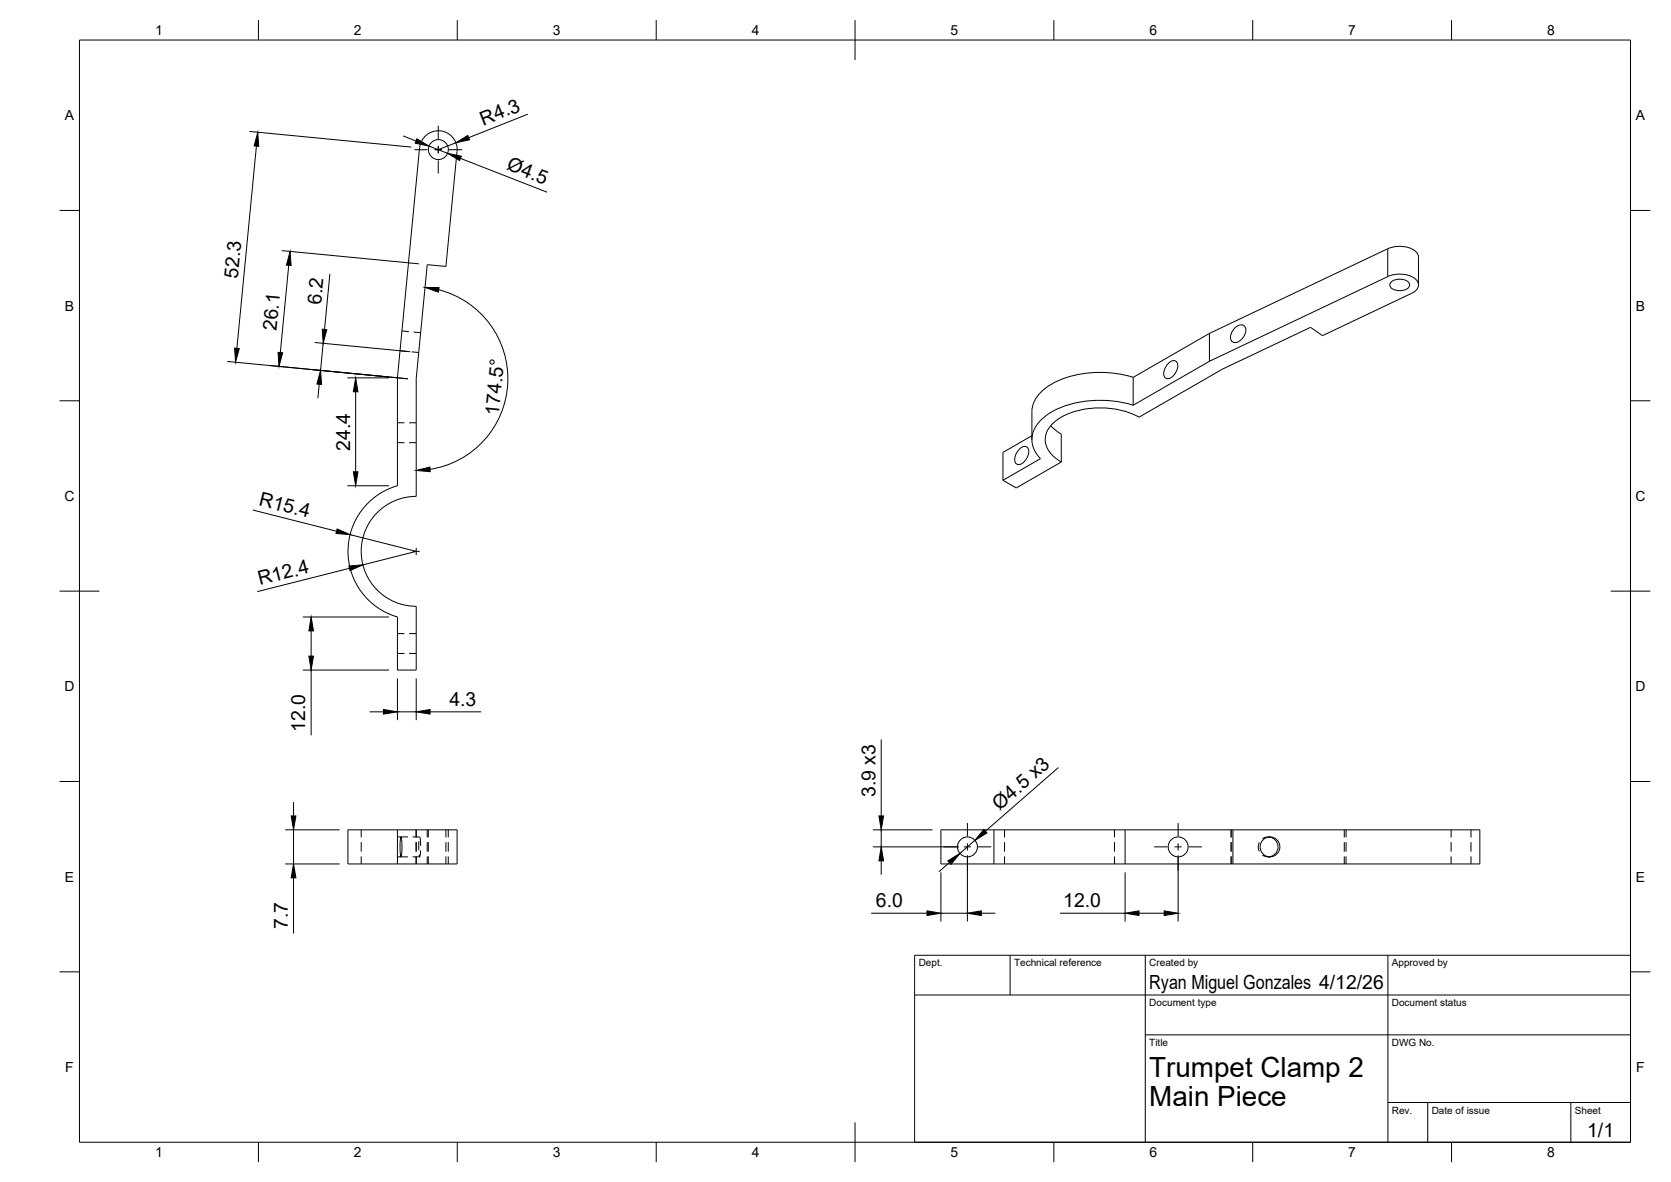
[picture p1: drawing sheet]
<svg xmlns="http://www.w3.org/2000/svg" width="420mm" height="297mm" viewBox="0 0 420 297" stroke-linecap="round" stroke-linejoin="round" font-family="sans-serif">
<!-- layer: Hidden -->
<g fill="none" stroke="#000" stroke-width=".25">
<path d="M100.6 88.1l1.7 .2M101 83.2l1.8 .1M103.5 88.4l1.8 .2M104 83.4l1.8 .2M99.9 111.2h1.8M99.9 106.2h1.8M102.9 111.2h1.7M102.9 106.2h1.7M99.9 159.2h1.8M102.9 159.2h1.7M99.9 164.2h1.8M102.9 164.2h1.7"/>
<path d="M90.8 208.5v1.9M90.8 211.6v2.4M90.8 215.2v1.9M99.9 215.3h2.7M99.9 210.3h2.7M103.8 210.3l1.8 .1 .2 2.1M103.8 215.3h1.7M104.6 208.5v1.9M104.6 211.6v2.4M104.6 215.2v1.9M105.3 211.4v2.3M105.7 213.7l-.2 1.6-.1-.5"/>
<path d="M107.4 208.5v1.9M107.4 211.6v2.4M107.4 215.2v1.9M107.7 208.5v1.9M107.7 211.6v2.4M107.7 215.2v1.9M112.1 208.5v1.9M112.1 211.6v2.4M112.1 215.2v1.9M112.7 208.5v1.9M112.7 211.6v2.4M112.7 215.2v1.9"/>
<path d="M252.6 208.5v1.9M252.6 211.6v2.4M252.6 215.2v1.9M280.2 208.5v1.9M280.2 211.6v2.4M280.2 215.2v1.9M309.6 208.5v1.9M309.6 211.6v2.4M309.6 215.2v1.9M316.7 211.7l-.3 .9 .3 1.4M317.4 214.9l.8 .4h.9M318.9 215.3h.4"/>
<path d="M318.9 210.3h.4M319.1 210.3l-.9 .1-.8 .4M338 208.5v1.9M338 211.6v2.4M338 215.2v1.9M338.5 208.5v1.9M338.5 211.6v2.4M338.5 215.2v1.9M364.9 208.5v1.9M364.9 211.6v2.4M364.9 215.2v1.9M369.9 208.5v1.9"/>
<path d="M369.9 211.6v2.4M369.9 215.2v1.9"/>
</g>
<!-- layer: Visible -->
<g fill="none" stroke="#000" stroke-width=".25">
<path d="M105.5 37.2l-5.6 57.8v27.1a17.2 17.2 0 0 0-12.4 16.5 17.2 17.2 0 0 0 12.4 16.4v13.4h4.7v-16a13.8 13.8 0 0 1-13.8-13.8 13.8 13.8 0 0 1 13.9-13.9l-.1-29.3 2.8-28.9 4.7 .5 2.8-28.9M105.5 37.1a4.7 4.7 0 0 1 5.2-4.2 4.7 4.7 0 0 1 4.2 5.1M348.9 62.5l-44.8 21.3M348.9 62.5a7 7 0 0 1 7.2 .8l.6 1.3v7M349.8 70.9a3.4 3.4 0 0 1 4.6 .3 1.57 1.57 0 0 1-1.8 1.8 3 3 0 0 1-3.1-1v-.8zM354.9 73.7l-22.4 10.7-3-2.1-22.4 10.6M355 73.7a2.09 2.09 0 0 0 1.1-3.4 7 7 0 0 0-7.2-.8l-44.8 21.3M284.9 94.8a27.2 27.2 0 0 0-20.5 1.7 8.7 8.7 0 0 0-4.9 7v7M293.9 91.2a1.26 1.26 0 0 1 1.7-.5 1.26 1.26 0 0 1 .5 1.8 3.3 3.3 0 0 1-2.6 2.7 1.57 1.57 0 0 1-.7-2.5zM304.1 90.8l-19.2 11M304.1 83.8l-19.2 11v7M304.1 83.8v7"/>
<path d="M307.1 92.9l-20.7 11.9a21.2 21.2 0 0 0-20.7 .8 5.5 5.5 0 0 0-1.7 8.1l1.7 1.6 1.2 .8M307.1 92.9h.1M310.4 82.6a1.61 1.61 0 0 1 2.8-.2 3.2 3.2 0 0 1-2.8 3.7 1.57 1.57 0 0 1-.7-2.5zM256.4 112.8a1.26 1.26 0 0 1 1.8-.5 1.26 1.26 0 0 1 .4 1.7 3.3 3.3 0 0 1-2.6 2.8 1.57 1.57 0 0 1-.6-2.5zM259.5 109.5l-7.3 4.2v7M264.2 107l1.2 1.1 1.5 1-.1 7M266.8 116.1l-11.3 6.5-3.3-1.9M284.9 101.8a27.3 27.3 0 0 0-20.4 1.7 8.5 8.5 0 0 0-5 7 6.8 6.8 0 0 0 2.1 4.8l-9.4 5.4M99.9 208.5h15v8.6h-15M99.9 208.5h-12.4v8.6h12.4M99.9 208.5v8.6M100.8 210.3l.3 2.5-.3 2.5-.2-2.5z"/>
<path d="M249.9 217.1h33M249.9 208.5h33M249.9 208.5h-13.3v8.6h13.3M249.9 208.5v8.6M282.9 208.5h89.2v8.6h-89.2M282.9 208.5v8.6M310 208.5v8.6M319.1 210.3a2.51 2.51 0 0 1 2.3 2.5 2.51 2.51 0 0 1-2.3 2.5"/>
<circle cx="110.2" cy="37.6" r="2.51"/>
<circle cx="243.3" cy="212.8" r="2.51"/>
<circle cx="296.2" cy="212.8" r="2.51"/>
<circle cx="319.3" cy="212.8" r="2.5"/>
</g>
<!-- layer: Visible Narrow -->
<path d="M348.9 62.5v7" fill="none" stroke="#000" stroke-width=".25"/>
<!-- layer: BORDER -->
<g fill="none" stroke="#000" stroke-width=".25">
<path d="M20 10.1h390v276.9h-390zM65 5.1v5M115 5.1v5M165 5.1v5M215 5.1v10M265 5.1v5M315 5.1v5M365 5.1v5M15 52.9h5M410 52.9h5M15 100.7h5M410 100.7h5"/>
<path d="M15 148.6h10M405 148.6h10M15 196.4h5M410 196.4h5M15 244.2h5M410 244.2h5M65 287v5M115 287v5M165 287v5M215 282.1v9.9M265 287v5M315 287v5"/>
<path d="M365 287v5"/>
</g>
<!-- layer: TITLEBLOCK -->
<path d="M230 240.1h180v46.9h-180zM230 250h180M254 240.1v9.9M288 240.1v46.9M349 240.1v46.9M288 260.1h122M349 277.1h61M359 277.1v9.9M395 277.1v9.9" fill="none" stroke="#000" stroke-width=".25"/>
<!-- layer: Smart Centers -->
<g fill="none" stroke="#000" stroke-width=".25">
<path d="M104.2 37.6h3.3M109.3 37.6h1.8M110.2 31.6v3.3M110.2 36.7v1.8M112.9 37.6h3.3M110.2 40.3v3.3M103.8 138.6h1.7M104.6 137.7v1.8M237.3 212.8h3.3M242.4 212.8h1.7M243.2 206.8v3.3M243.2 211.9v1.8"/>
<path d="M243.2 215.5v3.3M245.9 212.8h3.3M290.2 212.8h3.3M295.3 212.8h1.8M296.2 206.8v3.3M296.2 211.9v1.8M296.2 215.5v3.3M298.9 212.8h3.3"/>
</g>
<!-- layer: FD_Dimensions -->
<g fill="none" stroke="#000" stroke-width=".25">
<path d="M62.7 33l40.7 4M64.5 36.7l-4.9 50.8M101.3 34.1l3.3 1.3M107.9 36.7l4.6 1.8M114.6 35.9l-4.4 1.7M115.8 39.8l21.8 8.5M132.7 28.7l-14.8 5.9M70.8 63l34.5 3.3M72.6 66.7l-2.1 21.9M83 68.8l-1.4 14M110.3 72.8a23 23 0 0 1 17.4 23.5 23 23 0 0 1-19.6 21.6M57.1 90.8l45.4 4.4"/>
<path d="M79.2 86.1l24 2.3M80.3 96.6l-.4 3.5M81.3 86.3l-.7 6.8M87.3 95h10.5M89.4 98.5v20.1M63.6 128.2l21 5.3M87.3 122.1h10.5M88 134.4l16.6 4.2-13.4 3.4M76.1 155.1h21.7M78.2 158.5v6.4M87.9 142.8l-23.2 5.9M76.1 168.4h21.7"/>
<path d="M78.2 168.4v16.4M92.9 178.9h3.5M99.9 170.5v10.5M99.9 178.9h4.7M104.6 170.5v10.5M108.1 178.9h12.9M221.6 185.9v19.1M266.1 192.9l-18.3 16M71.7 217.1h13.7M71.7 208.5h13.7M73.8 201.6v3.4M73.8 208.5v8.6"/>
<path d="M219.5 208.5h15M219.5 212.8h21.7M221.6 208.5v4.3M221.6 216.3v3.5M236.6 219.2v12.4M238.7 216.8l-2.6 2.3M243.2 214.9v16.7M245.1 211.2l-3.7 3.3M282.9 219.2v12.4M296.2 214.9v16.7M73.8 220.6v14M219 229.5h14.1"/>
<path d="M236.6 229.5h6.6M246.7 229.5h3.6M266.5 229.5h16.4M286.4 229.5h6.3"/>
</g>
<g fill="#000" stroke="#000" stroke-width=".25">
<path d="M64.8 33.2l.2 3.6-1.1-.1zM104.8 34.9l3.1 1.8-3.5-.7zM112.5 38.5l3.5 .8-.4 1zM114.6 35.9l3-1.9 .5 1.1zM72.9 63.2l.3 3.5-1.2-.1zM106.8 72.2l3.6 .1-.2 1.1zM59 87.5l1.2 .1-1 3.4zM69.9 88.5l1.2 .2-1 3.4zM80.6 93.1l.3 3.5-1.2-.1zM81 82.7l1.2 .2-.9 3.4zM89.4 95l.6 3.5h-1.2zM88.8 118.6h1.2l-.6 3.5z"/>
<path d="M104.6 118.2l3.5-.8 .1 1.1zM84.8 132.9l3.2 1.5-3.5-.3zM78.2 155.1l.6 3.4h-1.1zM87.7 142.2l3.5-.2-3.2 1.4zM77.7 164.9h1.1l-.6 3.5zM96.4 178.3l3.5 .6-3.5 .6zM104.6 178.9l3.5-.6v1.2zM73.2 205h1.2l-.6 3.5zM221.6 212.8l.6 3.5h-1.2zM221 205h1.2l-.6 3.5zM238.3 216.3l3.1-1.8-2.3 2.7zM247.4 208.4l.8 .9-3.1 1.9z"/>
<path d="M73.8 217.1l.6 3.5h-1.2zM233.1 228.9l3.5 .6-3.5 .6zM243.2 229.5l3.5-.6v1.2zM282.9 229.5l3.5-.6v1.2zM292.7 228.9l3.5 .6-3.5 .6z"/>
</g>
<g font-size="7">
<text x="289" y="270.6">Trumpet Clamp 2</text>
<text x="289" y="278.1">Main Piece</text>
</g>
<g font-size="4.9">
<text x="121.5" y="31.6" transform="rotate(-22 121.5 31.6)">R4.3</text>
<text x="127.1" y="42.6" transform="rotate(21 127.1 42.6)">Ø4.5</text>
<text x="59.8" y="70" transform="rotate(-85 59.8 70)">52.3</text>
<text x="80.7" y="76.6" transform="rotate(-84 80.7 76.6)">6.2</text>
<text x="69.5" y="83.2" transform="rotate(-85 69.5 83.2)">26.1</text>
<text x="125.4" y="104.5" transform="rotate(-84 125.4 104.5)">174.5°</text>
<text x="88" y="113.2" transform="rotate(-90 88 113.2)">24.4</text>
<text x="64.9" y="127" transform="rotate(14 64.9 127)">R15.4</text>
<text x="65.3" y="147.1" transform="rotate(-14 65.3 147.1)">R12.4</text>
<text x="113" y="177.4">4.3</text>
<text x="76.8" y="183.9" transform="rotate(-90 76.8 183.9)">12.0</text>
<text x="220.1" y="200.3" transform="rotate(-90 220.1 200.3)">3.9 x3</text>
<text x="251.3" y="203.7" transform="rotate(-41 251.3 203.7)">Ø4.5 x3</text>
<text x="72.4" y="233.4" transform="rotate(-90 72.4 233.4)">7.7</text>
<text x="220.3" y="228">6.0</text>
<text x="267.4" y="228">12.0</text>
<text x="289" y="248.5">Ryan Miguel Gonzales 4/12/26</text>
<text x="399.1" y="285.7">1/1</text>
</g>
<g font-size="3.5">
<text x="39" y="8.8">1</text>
<text x="89" y="8.8">2</text>
<text x="139" y="8.8">3</text>
<text x="189" y="8.8">4</text>
<text x="239" y="8.8">5</text>
<text x="289" y="8.8">6</text>
<text x="339" y="8.8">7</text>
<text x="389" y="8.8">8</text>
<text x="16.3" y="30.2">A</text>
<text x="411.3" y="30.2">A</text>
<text x="16.3" y="78">B</text>
<text x="411.3" y="78">B</text>
<text x="16.2" y="125.9">C</text>
<text x="411.2" y="125.9">C</text>
<text x="16.2" y="173.7">D</text>
<text x="411.2" y="173.7">D</text>
<text x="16.3" y="221.6">E</text>
<text x="411.3" y="221.6">E</text>
<text x="16.4" y="269.4">F</text>
<text x="411.4" y="269.4">F</text>
<text x="39" y="290.8">1</text>
<text x="89" y="290.8">2</text>
<text x="139" y="290.8">3</text>
<text x="189" y="290.8">4</text>
<text x="239" y="290.8">5</text>
<text x="289" y="290.8">6</text>
<text x="339" y="290.8">7</text>
<text x="389" y="290.8">8</text>
</g>
<g font-size="2.5">
<text x="231" y="242.9">Dept.</text>
<text x="255" y="242.9">Technical reference</text>
<text x="289" y="242.9">Created by</text>
<text x="350" y="242.9">Approved by</text>
<text x="289" y="252.8">Document type</text>
<text x="350" y="252.8">Document status</text>
<text x="289" y="262.9">Title</text>
<text x="350" y="262.9">DWG No.</text>
<text x="350" y="279.9">Rev.</text>
<text x="360" y="279.9">Date of issue</text>
<text x="396" y="279.9">Sheet</text>
</g>
</svg>
